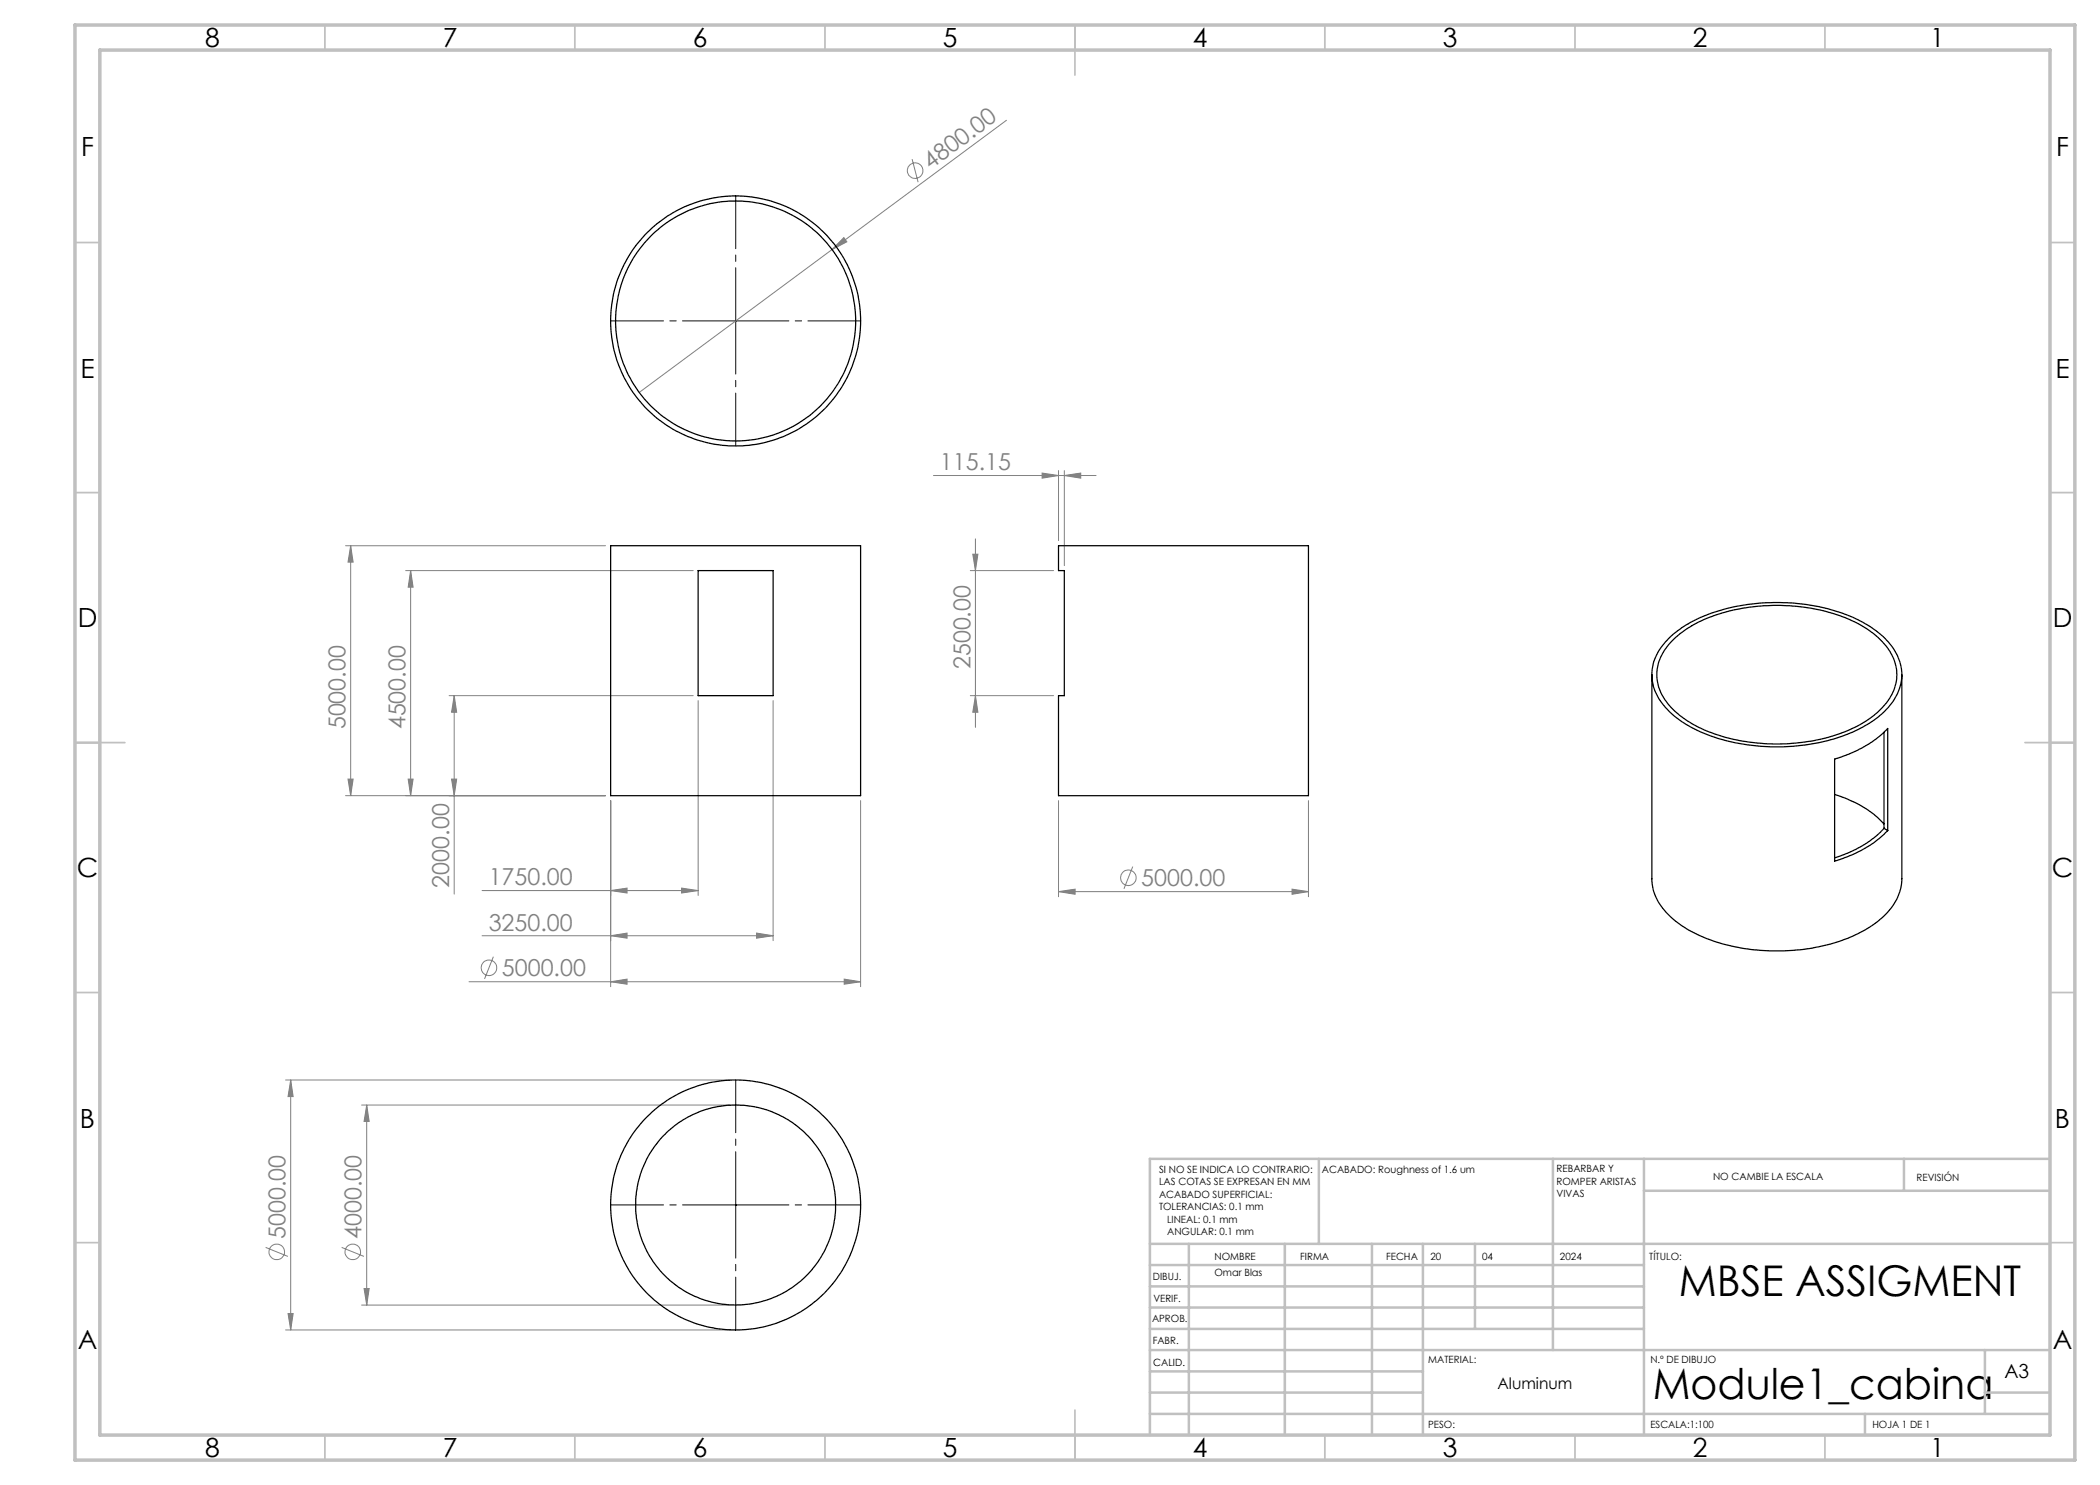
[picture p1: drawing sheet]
<svg xmlns="http://www.w3.org/2000/svg" width="420mm" height="297mm" viewBox="0 0 420 297" stroke-linecap="round" stroke-linejoin="round" font-family="sans-serif">
<g fill="none" stroke="#808080" stroke-width=".2">
<path d="M182.4 31.8l1.2 4.6M201.3 24.1l-73.5 54.4M168.8 47.5l.6 .9-3 1.5zM186.7 95.1h32.5M208.4 94.6l3.3 .5-3.3 .5zM211.7 94.1v14M212.9 95.1l3.2-.5v1zM212.9 94.1v19M69.1 109.1h52M70.1 109.1l.5 3.3h-1zM70.1 109.1v50M81.1 114.1h57.5"/>
<path d="M82.1 114.1l.5 3.3h-1zM82.1 114.1v45M194.1 114.1h16.6M194.6 110.8h1l-.5 3.3zM195.1 107.8v37.7M89.8 139.1h48.8M90.8 139.1v39.7M90.8 139.1l.5 3.3h-1zM194.1 139.1h16.6M195.1 139.1l.5 3.3h-1zM69.1 159.1h52M69.6 155.8h1l-.5 3.3z"/>
<path d="M81.6 155.8h1l-.5 3.3zM90.3 155.8h1l-.5 3.3zM139.6 140.1v39M154.6 140.1v48M96.4 178.1h43.2M122.1 178.1l3.3-.5v1zM122.1 160.1v37.2M136.3 177.6l3.3 .5-3.3 .5zM172.1 160.1v37.2M211.7 178.3l3.3-.5v1.1zM211.7 160.1v19.2M211.7 178.3h50"/>
<path d="M226.6 173.3l-1.8 4.5M258.4 177.8l3.3 .5-3.3 .6zM261.7 160.1v19.2M93.8 196.4h78.3M96.4 187.1h58.2M98.7 191.3l-1.8 4.5M122.1 196.4l3.3-.6v1zM122.1 187.1l3.3-.5v1zM151.3 186.6l3.3 .5-3.3 .5zM168.8 195.8l3.3 .6-3.3 .4zM57.1 216h89M58.1 216l.5 3.3h-1z"/>
<path d="M58.1 216v50M72.3 221h73.8M73.3 221v40M73.3 221l.5 3.3h-1zM53.1 249.5l4.5 1.8M68.3 249.5l4.5 1.8M72.8 257.7h1l-.5 3.3zM57.1 266h89M57.6 262.7h1l-.5 3.3zM72.3 261h73.8"/>
<circle cx="183" cy="34.1" r="1.57"/>
<circle cx="225.7" cy="175.5" r="1.56"/>
<circle cx="97.8" cy="193.6" r="1.55"/>
<circle cx="55.3" cy="250.4" r="1.55"/>
<circle cx="70.5" cy="250.4" r="1.55"/>
</g>
<path d="M147.1 64.2h-25M147.1 64.1v-24.9M147.1 64.2v25M147.2 64.2h25M147.1 241h-25M147.1 240.9v-24.9M147.1 241v25M147.2 241h25" fill="none" stroke="#000" stroke-width=".2" stroke-dasharray="15.2 1.3 1.3 1.3" stroke-dashoffset="4.7"/>
<path d="M147.1 64.2h.1M147.1 241h.1" fill="none" stroke="#000" stroke-width=".2"/>
<g fill="none" stroke="#c0c0c0" stroke-width=".35">
<path d="M65 5v5M115 5v5M165 5v5M215 5v10M265 5v5M315 5v5M365 5v5M15 48.5h5M410 48.5h5M15 98.5h5M410 98.5h5M15 148.5h10"/>
<path d="M405 148.5h10M15 198.5h5M410 198.5h5M15 248.5h5M410 248.5h5M65 287v5M115 287v5M165 287v5M215 282v10M265 287v5M315 287v5M365 287v5"/>
</g>
<g fill="none" stroke="#c0c0c0" stroke-width=".5">
<path d="M263.8 231.8v17M310.6 231.8v38.2M328.8 231.8v55.2M328.8 238.2h81.2M380.8 231.8v6.4M410 231.8h-180v55.2M230 248.8h180M230 257.3h98.8M230 253h98.8M237.8 248.8v38.2M257 248.8v38.2M274.4 248.8v38.2"/>
<path d="M284.6 248.8v38.2M295 248.8v17M230 265.8h98.8M230 261.5h98.8M230 278.5h54.6M230 274.3h54.6M230 270h180M397 278.5h13M397 270v12.8M230 282.8h180M373 282.8v4.2"/>
</g>
<path d="M15 5h400v287h-400zM20 10h390v277h-390z" fill="none" stroke="#c0c0c0" stroke-width=".7"/>
<g fill="#808080">
<path d="M168.8 47.5l.6 .9-3 1.5z"/>
<path d="M258.4 177.8l3.3 .5-3.3 .6zM211.7 178.3l3.3-.5v1.1z"/>
<path d="M122.1 196.4l3.3-.6v1zM168.8 195.8l3.3 .6-3.3 .4zM122.1 178.1l3.3-.5v1zM136.3 177.6l3.3 .5-3.3 .5zM122.1 187.1l3.3-.5v1zM151.3 186.6l3.3 .5-3.3 .5zM208.4 94.6l3.3 .5-3.3 .5zM212.9 95.1l3.2-.5v1z"/>
<path d="M195.1 139.1l.5 3.3h-1zM194.6 110.8h1l-.5 3.3z"/>
<path d="M82.1 114.1l.5 3.3h-1zM81.6 155.8h1l-.5 3.3zM90.8 139.1l.5 3.3h-1zM90.3 155.8h1l-.5 3.3zM70.1 109.1l.5 3.3h-1zM69.6 155.8h1l-.5 3.3zM73.3 221l.5 3.3h-1zM72.8 257.7h1l-.5 3.3zM58.1 216l.5 3.3h-1zM57.6 262.7h1l-.5 3.3z"/>
</g>
<g fill="none" stroke="#000" stroke-width=".25">
<path d="M122.1 109.1h50v50h-50zM139.6 114.1h15v25h-15zM211.7 109.1h50v50h-50v-20h1.2v-25h-1.2zM330.4 134.9v40.9a10.9 10.9 0 0 0 4.7 8.5 32 32 0 0 0 18.3 5.8 36.8 36.8 0 0 0 20.1-4.4 13.3 13.3 0 0 0 6.7-8.4l.2-1.2v-41.2M334 127.4a28.9 28.9 0 0 1 16.2-6.6 38.8 38.8 0 0 1 22.4 3.7 14.5 14.5 0 0 1 7.4 8.2 10 10 0 0 1-3.7 10.1 31 31 0 0 1-17.7 6.5 37.3 37.3 0 0 1-21.4-4.4 13.6 13.6 0 0 1-6.6-8.1 9.8 9.8 0 0 1 3.4-9.4zM334.6 128a26 26 0 0 1 14.5-6.4 37.4 37.4 0 0 1 22.8 3.3 13.8 13.8 0 0 1 7.3 8.2 9.3 9.3 0 0 1-3.4 9.1 27.3 27.3 0 0 1-15.4 6.3 36.5 36.5 0 0 1-22-3.8 13.4 13.4 0 0 1-6.8-8 9.1 9.1 0 0 1 3-8.7zM366.9 151.8l2.8-1 2.8-1.3 2.6-1.6 2.4-2.2v20.4l-2.7 2.5-2.5 1.5-3 1.3-2.4 .8zM366.9 158.9a22 22 0 0 1 9.9 5.9M376.8 146.5v19.2M376.8 165.7l-1.5 1.4-2.3 1.8-3.1 1.6-3 1.1M376.8 165.7l.7 .4"/>
<circle cx="147.1" cy="64.2" r="24"/>
<circle cx="147.1" cy="64.2" r="25"/>
<circle cx="147.1" cy="241" r="20"/>
<circle cx="147.1" cy="241" r="25"/>
</g>
<g font-size="8.5">
<text x="335.8" y="259.3">MBSE ASSIGMENT</text>
<text x="330.5" y="279.7">Module1_cabina</text>
</g>
<g font-size="5.3">
<text x="41" y="9.5">8</text>
<text x="88.5" y="9.5">7</text>
<text x="138.5" y="9.5">6</text>
<text x="188.5" y="9.5">5</text>
<text x="238.5" y="9.5">4</text>
<text x="288.5" y="9.5">3</text>
<text x="338.5" y="9.5">2</text>
<text x="386" y="9.5">1</text>
<text x="16.2" y="31.3">F</text>
<text x="411.2" y="31.3">F</text>
<text x="16.1" y="75.5">E</text>
<text x="411.1" y="75.5">E</text>
<text x="15.5" y="125.5">D</text>
<text x="410.5" y="125.5">D</text>
<text x="15.4" y="175.5">C</text>
<text x="410.4" y="175.5">C</text>
<text x="16" y="225.5">B</text>
<text x="411" y="225.5">B</text>
<text x="15.5" y="269.8">A</text>
<text x="410.5" y="269.8">A</text>
<text x="41" y="291.5">8</text>
<text x="88.5" y="291.5">7</text>
<text x="138.5" y="291.5">6</text>
<text x="188.5" y="291.5">5</text>
<text x="238.5" y="291.5">4</text>
<text x="288.5" y="291.5">3</text>
<text x="338.5" y="291.5">2</text>
<text x="386" y="291.5">1</text>
</g>
<g font-size="4.7" fill="#808080">
<text x="186.1" y="34" transform="rotate(-37 186.1 34)">4800.00</text>
<text x="188" y="94.1">115.15</text>
<text x="194.1" y="133.9" transform="rotate(-90 194.1 133.9)">2500.00</text>
<text x="69.1" y="145.9" transform="rotate(-90 69.1 145.9)">5000.00</text>
<text x="81.1" y="145.9" transform="rotate(-90 81.1 145.9)">4500.00</text>
<text x="89.8" y="177.5" transform="rotate(-90 89.8 177.5)">2000.00</text>
<text x="97.7" y="177.1">1750.00</text>
<text x="228.3" y="177.2">5000.00</text>
<text x="97.7" y="186.1">3250.00</text>
<text x="100.4" y="195.3">5000.00</text>
<text x="57.1" y="247.8" transform="rotate(-90 57.1 247.8)">5000.00</text>
<text x="72.3" y="247.8" transform="rotate(-90 72.3 247.8)">4000.00</text>
</g>
<text font-size="3.9" x="400.9" y="275.5">A3</text>
<text font-size="3.2" x="299.5" y="277.9">Aluminum</text>
<g font-size="2">
<text x="231.8" y="234.6">SI NO SE INDICA LO CONTRARIO:</text>
<text x="231.8" y="237.1">LAS COTAS SE EXPRESAN EN MM</text>
<text x="231.8" y="239.6">ACABADO SUPERFICIAL:</text>
<text x="264.4" y="234.6">ACABADO: Roughness of 1.6 um</text>
<text x="311.3" y="234.5">REBARBAR Y</text>
<text x="311.3" y="237">ROMPER ARISTAS</text>
<text x="311.3" y="239.5">VIVAS</text>
<text x="342.6" y="236">NO CAMBIE LA ESCALA</text>
<text x="383.3" y="236.2">REVISIÓN</text>
<text x="231.8" y="242.1">TOLERANCIAS: 0.1 mm</text>
<text x="233.4" y="244.6">LINEAL: 0.1 mm</text>
<text x="233.4" y="247.1">ANGULAR: 0.1 mm</text>
<text x="242.9" y="251.9">NOMBRE</text>
<text x="260" y="251.9">FIRMA</text>
<text x="277.2" y="251.9">FECHA</text>
<text x="286.1" y="251.9">20</text>
<text x="296.4" y="251.9">04</text>
<text x="312" y="251.9">2024</text>
<text x="329.9" y="251.9">TÍTULO:</text>
<text x="230.6" y="256.1">DIBUJ.</text>
<text x="242.9" y="255.2">Omar Blas</text>
<text x="230.7" y="260.3">VERIF.</text>
<text x="230.4" y="264.4">APROB.</text>
<text x="230.5" y="268.8">FABR.</text>
<text x="230.7" y="273.1">CALID.</text>
<text x="285.6" y="272.5">MATERIAL:</text>
<text x="330.1" y="272.5">N.º DE DIBUJO</text>
<text x="285.6" y="285.5">PESO:</text>
<text x="330.1" y="285.6">ESCALA:1:100</text>
<text x="374.5" y="285.6">HOJA 1 DE 1</text>
</g>
</svg>
